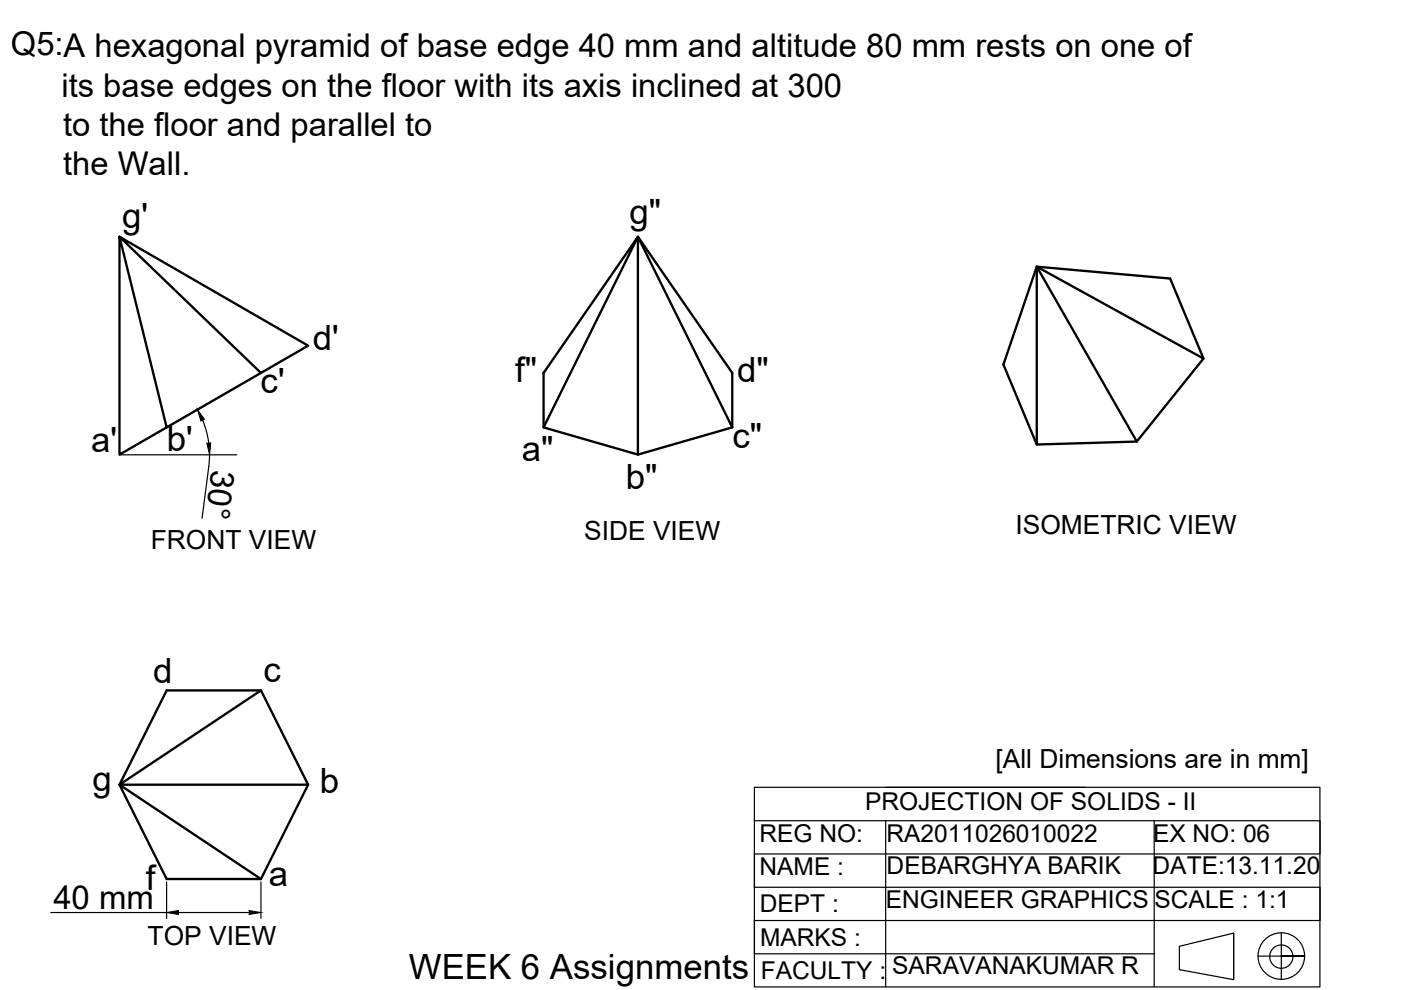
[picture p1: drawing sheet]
<svg xmlns="http://www.w3.org/2000/svg" width="297mm" height="210mm" viewBox="0 0 297 210" stroke-linecap="round" stroke-linejoin="round" font-family="sans-serif">
<!-- layer: MD_Visible -->
<path d="M135.3 50.2l20 28.9v11.5l-20 5.8-20.1-5.8v-11.5l20.1-28.9-20.1 40.4M219.8 56.5l28.3 2.6 7.1 16.9-14.2 17.6-21.2 .6-7.1-16.9zM219.8 56.5l35.4 19.5M55.3 79.1l-30-28.9 40 23.1-40 23.1v-46.2l10 40.4M155.3 90.6l-20-40.4v46.2M241 93.6l-21.2-37.1v37.7M35.3 146.4h20l10 20-10 20h-20l-10-20zM55.3 146.4l-30 20h40M25.3 166.4l30 20" fill="none" stroke="#000" stroke-width=".5"/>
<!-- layer: 0 -->
<g fill="none" stroke="#000" stroke-width=".25">
<path d="M25.3 96.4h24.9M42.9 86.2l-7 4.1M43 89.1l.7 2 .6 2.8M44.4 96.4l-.1 2-1.5 11.5M159.9 166.9h120v42.3h-120zM160 174h119.9v7.1h-119.9v7h119.9v7.1h-119.9v7h84.8M187.8 174v35.3M187.8 166.9h42.3M244.7 174v35.2M10.8 193.5h24.5M35.3 187v7.7M37.8 193.5h15"/>
<path d="M55.3 187v7.7M261.6 197.8v9.9M271.7 197.8v9.9M250 200.6l11.6-2.8v9.9l-11.6-2.1zM266.7 202.7h9.9h-4.9"/>
<circle cx="271.7" cy="202.7" r="4.9"/>
<circle cx="271.7" cy="202.8" r="2.47"/>
</g>
<path d="M159.9 174h.1M159.9 195.1h.1M159.9 188.1h.1M159.9 181h.1M159.9 202.2h.1" fill="none" stroke="#000" stroke-width=".21"/>
<path d="M41.9 86.8l1.4 2.1-.7 .4zM43.9 94l.8-.1-.3 2.5zM35.3 193.5l2.5-.4v.8zM52.8 193.1l2.5 .4-2.5 .4z" fill="#000" stroke="#000" stroke-width=".21"/>
<g font-size="7.4">
<text x="133.5" y="47.5">g&quot;</text>
<text x="25.9" y="48.4">g'</text>
<text x="66.3" y="74.3">d'</text>
<text x="55.3" y="83.4">c'</text>
<text x="109.2" y="81.1">f&quot;</text>
<text x="156.3" y="81">d&quot;</text>
<text x="19.3" y="95.8">a'</text>
<text x="35.4" y="95.7">b'</text>
<text x="155.3" y="95">c&quot;</text>
<text x="110.6" y="97.8">a&quot;</text>
<text x="132.7" y="103.6">b&quot;</text>
<text x="32.5" y="144.8">d</text>
<text x="55.9" y="144.7">c</text>
<text x="19.6" y="167.8">g</text>
<text x="67.8" y="168.1">b</text>
<text x="30.9" y="188.7">f</text>
<text x="57" y="187.9">a</text>
<text x="86.7" y="207.6">WEEK 6 Assignments</text>
</g>
<g font-size="7">
<text x="44.9" y="99.3" transform="rotate(97 44.9 99.3)">30°</text>
<text x="11.3" y="192.8">40 mm</text>
</g>
<g font-size="6.9">
<text x="2.3" y="11.6">Q5:A hexagonal pyramid of base edge 40 mm and altitude 80 mm rests on one of</text>
<text x="13" y="20.5">its base edges on the floor with its axis inclined at 300</text>
<text x="13.4" y="28.8">to the floor and parallel to</text>
<text x="13.4" y="37.1">the Wall.</text>
</g>
<g font-size="5.6">
<text x="215.3" y="113.3">ISOMETRIC VIEW</text>
<text x="32" y="116.5">FRONT VIEW</text>
<text x="123.9" y="114.4">SIDE VIEW</text>
<text x="211.1" y="162.8">[All Dimensions are in mm]</text>
<text x="31.3" y="200.4">TOP VIEW</text>
</g>
<g font-size="5.2">
<text x="183.4" y="171.8">PROJECTION OF SOLIDS - II</text>
<text x="161" y="178.4">REG NO:</text>
<text x="187.9" y="178.5">RA2011026010022</text>
<text x="244.5" y="178.5">EX NO: 06</text>
<text x="161" y="185.6">NAME :</text>
<text x="188" y="185.4">DEBARGHYA BARIK</text>
<text x="244.4" y="185.3">DATE:13.11.20</text>
<text x="161.1" y="193.3">DEPT :</text>
<text x="187.8" y="192.6">ENGINEER GRAPHICS</text>
<text x="244.8" y="192.6">SCALE : 1:1</text>
<text x="161.1" y="200.6">MARKS :</text>
<text x="161.3" y="207.5">FACULTY :</text>
<text x="189.2" y="206.5">SARAVANAKUMAR R</text>
</g>
</svg>
